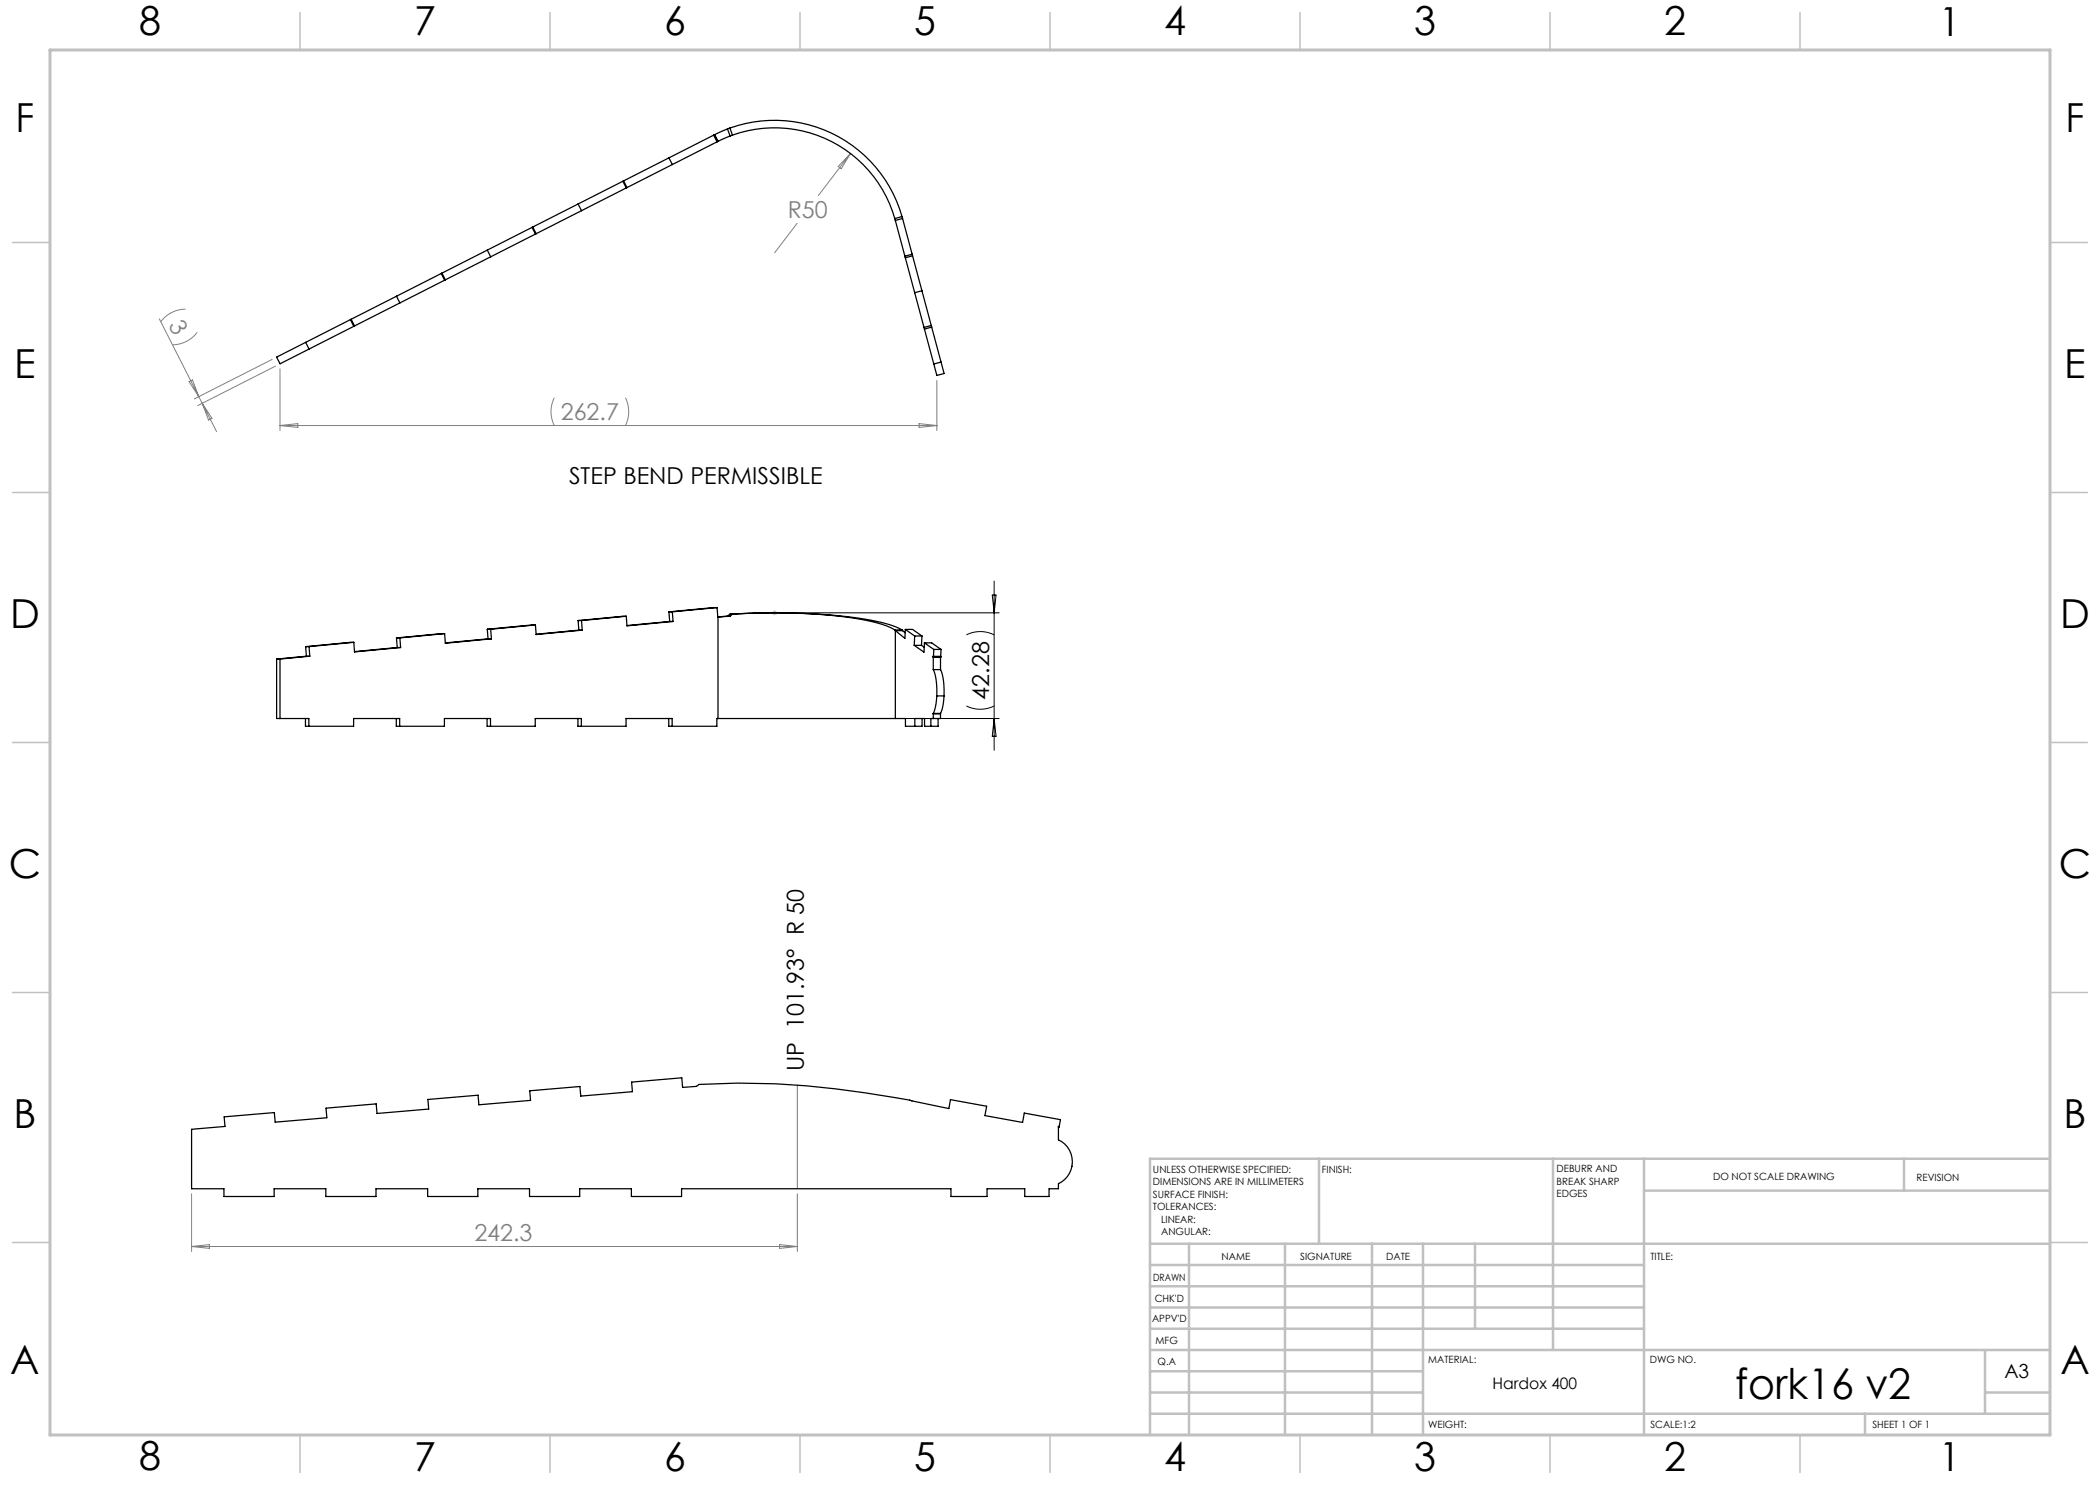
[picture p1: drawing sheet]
<svg xmlns="http://www.w3.org/2000/svg" width="420mm" height="297mm" viewBox="0 0 420 297" stroke-linecap="round" stroke-linejoin="round" font-family="sans-serif">
<path d="M198.4 119h.8l-.4 3.6zM198.8 116.2v33.9M155.9 122.6h43.9M193.3 127a6.2 6.2 0 0 1 5.5 0M180.1 143.7h19.7M193.3 141.2a6.2 6.2 0 0 0 5.5 0M198.8 143.7l.4 3.6h-.8z" fill="none" stroke="#000" stroke-width=".2"/>
<path d="M154.4 122.6h1M154.6 122.2l.7 .7M154.9 122.1v1M155.3 122.2l-.7 .7M410 231.8v55.2h-187.2" fill="none" stroke="#c0c0c0" stroke-width=".2"/>
<g fill="none" stroke="#808080" stroke-width=".2">
<path d="M170.1 30.7l-6.4 8.4M170.1 30.7l-1.9 3.1-.6-.5zM159.4 44.7l-4.5 5.9M31.9 63.8l11.4 22.5M37.1 61.8a6.2 6.2 0 0 0-4.9 2.5M37.8 76.3l.7-.3 1.3 3.3zM39.4 66.4a6.2 6.2 0 0 1-4.9 2.6M54.4 71.9l-15.5 7.9M55.1 73.2l-15.6 7.9M56 73.8v12.3M110.9 79.6a6.2 6.2 0 0 0 0 5.5M125.1 79.6a6.2 6.2 0 0 1 0 5.5"/>
<path d="M187.4 76.1v10M40.4 80.7l2 3-.7 .3zM56 85.1h131.4M56 85.1l3.6-.4v.8zM183.8 84.7l3.6 .4-3.6 .4zM159.5 217v20.8M38.3 238.8v11.5M159.5 238.8v11.5M38.3 249.3h121.2M38.3 249.3l3.6-.4v.8zM155.9 248.9l3.6 .4-3.6 .4z"/>
</g>
<g fill="none" stroke="#c0c0c0" stroke-width=".5">
<path d="M263.8 231.8v17M310.6 231.8v38.2M328.8 231.8v55.2M328.8 238.1h81.2M380.8 231.8v6.3M410 231.8h-180v55.2M230 248.8h180M230 257.3h98.8M230 253h98.8M237.8 248.8v38.2M257 248.8v38.2M274.4 248.8v38.2"/>
<path d="M284.6 248.8v38.2M295 248.8v17M230 265.8h98.8M230 261.5h98.8M230 278.5h54.6M230 274.3h54.6M230 270h180M397 278.5h13M397 270v12.8M230 282.8h180M373 282.8v4.2"/>
</g>
<g fill="none" stroke="#c0c0c0" stroke-width=".3">
<path d="M60 2.5v7.5M110 2.5v7.5M160 2.5v7.5M210 2.5v7.5M260 2.5v7.5M310 2.5v7.5M360 2.5v7.5M2.5 48.5h7.5M410 48.5h7.5M2.5 98.5h7.5M410 98.5h7.5M2.5 148.5h7.5"/>
<path d="M410 148.5h7.5M2.5 198.5h7.5M410 198.5h7.5M2.5 248.5h7.5M410 248.5h7.5M60 287v7.5M110 287v7.5M160 287v7.5M210 287v7.5M260 287v7.5M310 287v7.5M360 287v7.5"/>
</g>
<path d="M10 10h400v277h-400z" fill="none" stroke="#c0c0c0" stroke-width=".6"/>
<g fill="none" stroke="#000" stroke-width=".25">
<path d="M124.6 36.3l.7 1.3M124.7 36.2l.7 1.3M133.8 31.6l.7 1.3M142.7 27l.7 1.4M142.9 27l.7 1.3M142.9 26.9l-36.3 18.5M142.9 26.9l.7 1.4M143.6 28.3l-81.8 41.5M145.5 25.8l-2.6 1.1M145.5 25.8l.5 1.4M146 25.6a26.5 26.5 0 0 1 34.4 17.7M146 25.6l.5 1.4"/>
<path d="M146 25.6l-.5 .2M146 27.2l-2.4 1.1M146.5 27a25 25 0 0 1 32.5 16.7M146.5 27l-.5 .2M79.3 59.2l.7 1.4M88.2 54.7l.7 1.3M88.4 54.6l.7 1.4M97.5 50l.6 1.4M106.4 45.5l-45.3 23M106.4 45.5l.7 1.3M106.6 45.4l.6 1.3M106.6 45.4l-.2 .1"/>
<path d="M115.6 40.8l.7 1.3M179 43.7l.1 .4M180.4 43.3l-1.4 .4M180.4 43.3l.1 .4M180.5 43.7l7.7 28.7-1.4 .4-7.7-28.7M180.5 43.7l-1.4 .4M182.4 50.9l-1.4 .3M182.5 51.2l-1.4 .4M184.4 58.2l-1.5 .3M61.1 68.5l.7 1.3M61.1 68.5l-5.8 2.9 .7 1.4 5.8-3M70.1 63.9l.7 1.4"/>
<path d="M70.2 63.9l.7 1.3M186.2 65.1l-1.4 .4M186.3 65.4l-1.4 .4M188.2 72.5l.6 2.2-1.4 .4-.6-2.2M55.3 131.8v11.9h6.5v1.6M55.3 131.8h.7M56 131.8v11.9M61.1 129.3h.7M61.1 129.3l.2 1.9M61.3 131.2h.7M61.3 131.2l-6 .6M61.8 129.3l.2 1.9"/>
<path d="M62 131.2l-6 .6M70.8 128.5l.1 1.9 9.2-.9M70.8 128.5l-9 .8M70.8 128.5l-9.7 .8M79.3 127.6h.7M79.3 127.6l.1 1.9M79.4 129.5l-8.5 .8M79.4 129.5h.7M80 127.6l.1 1.9M88.9 126.7l.2 1.9 9.2-.8M88.9 126.7l-8.9 .9M88.9 126.7l-9.6 .9"/>
<path d="M97.5 125.8h.6M97.5 125.8l.1 2M97.6 127.8l-8.5 .8M97.6 127.8h.7M98.1 125.8l.2 2M107.1 125l-9 .8M107.1 125l.1 1.9 9.2-.9M107.1 125l-9.6 .8M115.6 124.1h.7M115.6 124.1l.2 1.9M115.8 126h.6M115.8 126l-8.6 .8"/>
<path d="M116.3 124.1l.1 1.9M125.3 123.3l-9 .8M125.3 123.3l.1 1.9 9.2-.9M125.3 123.3l-9.7 .8M133.8 122.4h.7M133.8 122.4l.1 1.9M133.9 124.3h.7M133.9 124.3l-8.5 .8M134.5 122.4l.1 1.9M143.4 121.5l-8.9 .9M143.4 121.5l.2 1.9M143.4 121.5l-9.6 .9"/>
<path d="M143.6 123.4v20.3M145.5 123.2l-1.9 .2M145.5 123.2h.5M146 122.8a119.1 119.1 0 0 1 30.2 1.7l2.5 .7 1.7 .8M146 122.8h.5M146 122.8l-.5 .4M146 123.2l-2.4 .2M146.5 122.8a106 106 0 0 1 28.2 1.6l2.5 .8 1.8 .8M146.5 122.8l-.5 .4M179 126l.1 .1M179 126h1.4M179.1 126.1v17.6"/>
<path d="M179.1 126.1h1.4M180.4 126l.1 .1M180.5 126.1l.5 .4M181.1 125.9l-.1 1.8-1.9-1.6M181.1 125.9l1.8 1.3M181.1 125.9h1.4l1.9 1.3M182.8 129.1h1.5M182.9 127.2l-.1 1.9M182.9 127.2h1.5M184.3 129.1l.5 .4M184.4 127.2l-.1 1.9M184.9 128.6l1.9 1.3"/>
<path d="M184.9 128.6l-.1 1.8-2-1.3M184.9 128.6h1.4l1.9 1.3M186.7 131.4h.1M186.7 133.9a11.9 11.9 0 0 1 .7 5.3M186.7 133.9h1.4M186.7 131.4h1.4M186.7 131.3h1.4M186.7 131.3v2.6M186.8 129.9l-.1 1.4M186.8 129.9h1.4M187.4 139.2l-.3 2.1-.4 1.4M187.4 139.2h1.4"/>
<path d="M188.1 133.9a11.9 11.9 0 0 1 .7 5.3M188.1 131.4h.1M188.1 131.3v2.6M188.2 129.9l-.1 1.4h-1.4M188.8 139.2l-.2 2.1-.5 1.4M61.1 143.7v1.6h9.6v-1.6h9.2v1.6M79.3 143.7v1.6h9.6v-1.6h9.2v1.6M97.4 143.7v1.6h9.6v-1.6h9.3v1.6M115.6 143.7v1.6h9.6v-1.6h9.2v1.6M133.7 143.7v1.6h9.7v-1.6h.2M143.6 143.7h35.5M179.1 143.7h2v1.6h3.3v-1.6"/>
<path d="M186.7 142.8v.9M186.7 142.8h1.4M186.7 142.7v.1M186.7 142.7h1.4M187.6 143.7v1.6h-2.7v-1.6h-1.9v1.6M188.1 142.8v.9h-1.9v1.6M188.1 142.7v.1M38.3 225.9l6.7-.6-.2-1.9 10.1-.9 .1 1.9 10.4-.8-.2-2 10-.8 .2 1.9 10.3-.9-.1-1.9 10-.9 .2 2 10.3-.9-.2-1.9 10.1-.9 .1 1.9 10.4-.9-.2-1.9 10.1-.8 .1 1.9 2.8-.2 .5-.4a172.5 172.5 0 0 1 42.6 3.3l7.4 1.5 .3-1.8 7.2 1.3-.3 1.9 7.5 1.4 .4-1.9 7.2 1.3-.3 1.4h-.1v2.7a4.9 4.9 0 0 1 2.8 4.4 4.9 4.9 0 0 1-2.8 4.4v1h-1.9v1.5h-4.9v-1.5h-7.5v1.5h-7.2v-1.5h-53.9v1.5h-10v-1.5h-10.4v1.5h-10v-1.5h-10.3v1.5h-10.1v-1.5h-10.3v1.5h-10v-1.5h-10.4v1.5h-10v-1.5h-6.5zM211.7 225.4h.1"/>
</g>
<text font-size="8.5" x="347" y="279.7">fork16 v2</text>
<g font-size="8">
<text x="27.8" y="7">8</text>
<text x="82.8" y="7.1">7</text>
<text x="132.8" y="7.1">6</text>
<text x="182.8" y="7.1">5</text>
<text x="232.8" y="7.1">4</text>
<text x="282.8" y="7.1">3</text>
<text x="332.8" y="7.1">2</text>
<text x="387.8" y="7.1">1</text>
<text x="3.1" y="26.4">F</text>
<text x="413.1" y="26.3">F</text>
<text x="2.9" y="75.6">E</text>
<text x="412.9" y="75.6">E</text>
<text x="2" y="125.6">D</text>
<text x="412" y="125.6">D</text>
<text x="1.8" y="175.6">C</text>
<text x="411.8" y="175.6">C</text>
<text x="2.7" y="225.6">B</text>
<text x="412.7" y="225.6">B</text>
<text x="2.1" y="274.9">A</text>
<text x="412.1" y="274.8">A</text>
<text x="27.8" y="294">8</text>
<text x="82.8" y="294.1">7</text>
<text x="132.8" y="294.1">6</text>
<text x="182.8" y="294.1">5</text>
<text x="232.8" y="294.1">4</text>
<text x="282.8" y="294.1">3</text>
<text x="332.8" y="294.1">2</text>
<text x="387.8" y="294.1">1</text>
</g>
<g font-size="4.7" fill="#808080">
<text x="157.5" y="43.7">R50</text>
<text x="33.6" y="65" transform="rotate(63 33.6 65)">3</text>
<text x="112.2" y="84.1">262.7</text>
<text x="94.9" y="248.3">242.3</text>
</g>
<g font-size="4.7">
<text x="113.8" y="96.8">STEP BEND PERMISSIBLE</text>
<text x="197.8" y="139.9" transform="rotate(-90 197.8 139.9)">42.28</text>
<text x="160.8" y="214.2" transform="rotate(-90 160.8 214.2)">UP 101.93° R 50</text>
</g>
<text font-size="3.9" x="400.9" y="275.5">A3</text>
<text font-size="3.2" x="298.5" y="277.9">Hardox 400</text>
<g font-size="2">
<text x="230.6" y="234.6">UNLESS OTHERWISE SPECIFIED:</text>
<text x="230.6" y="237.1">DIMENSIONS ARE IN MILLIMETERS</text>
<text x="230.6" y="239.6">SURFACE FINISH:</text>
<text x="264.4" y="234.6">FINISH:</text>
<text x="311.3" y="234.5">DEBURR AND</text>
<text x="311.3" y="237">BREAK SHARP</text>
<text x="311.3" y="239.5">EDGES</text>
<text x="342.6" y="236">DO NOT SCALE DRAWING</text>
<text x="383.3" y="236.2">REVISION</text>
<text x="230.6" y="242.1">TOLERANCES:</text>
<text x="232.2" y="244.6">LINEAR:</text>
<text x="232.2" y="247.1">ANGULAR:</text>
<text x="244.3" y="252">NAME</text>
<text x="260" y="251.9">SIGNATURE</text>
<text x="277.2" y="251.9">DATE</text>
<text x="330.1" y="251.9">TITLE:</text>
<text x="230.6" y="256.1">DRAWN</text>
<text x="230.9" y="260.3">CHK'D</text>
<text x="230.4" y="264.4">APPV'D</text>
<text x="231.1" y="268.8">MFG</text>
<text x="231.5" y="273">Q.A</text>
<text x="285.6" y="272.5">MATERIAL:</text>
<text x="330" y="272.5">DWG NO.</text>
<text x="285.6" y="285.5">WEIGHT:</text>
<text x="330.1" y="285.6">SCALE:1:2</text>
<text x="374.5" y="285.6">SHEET 1 OF 1</text>
</g>
</svg>
